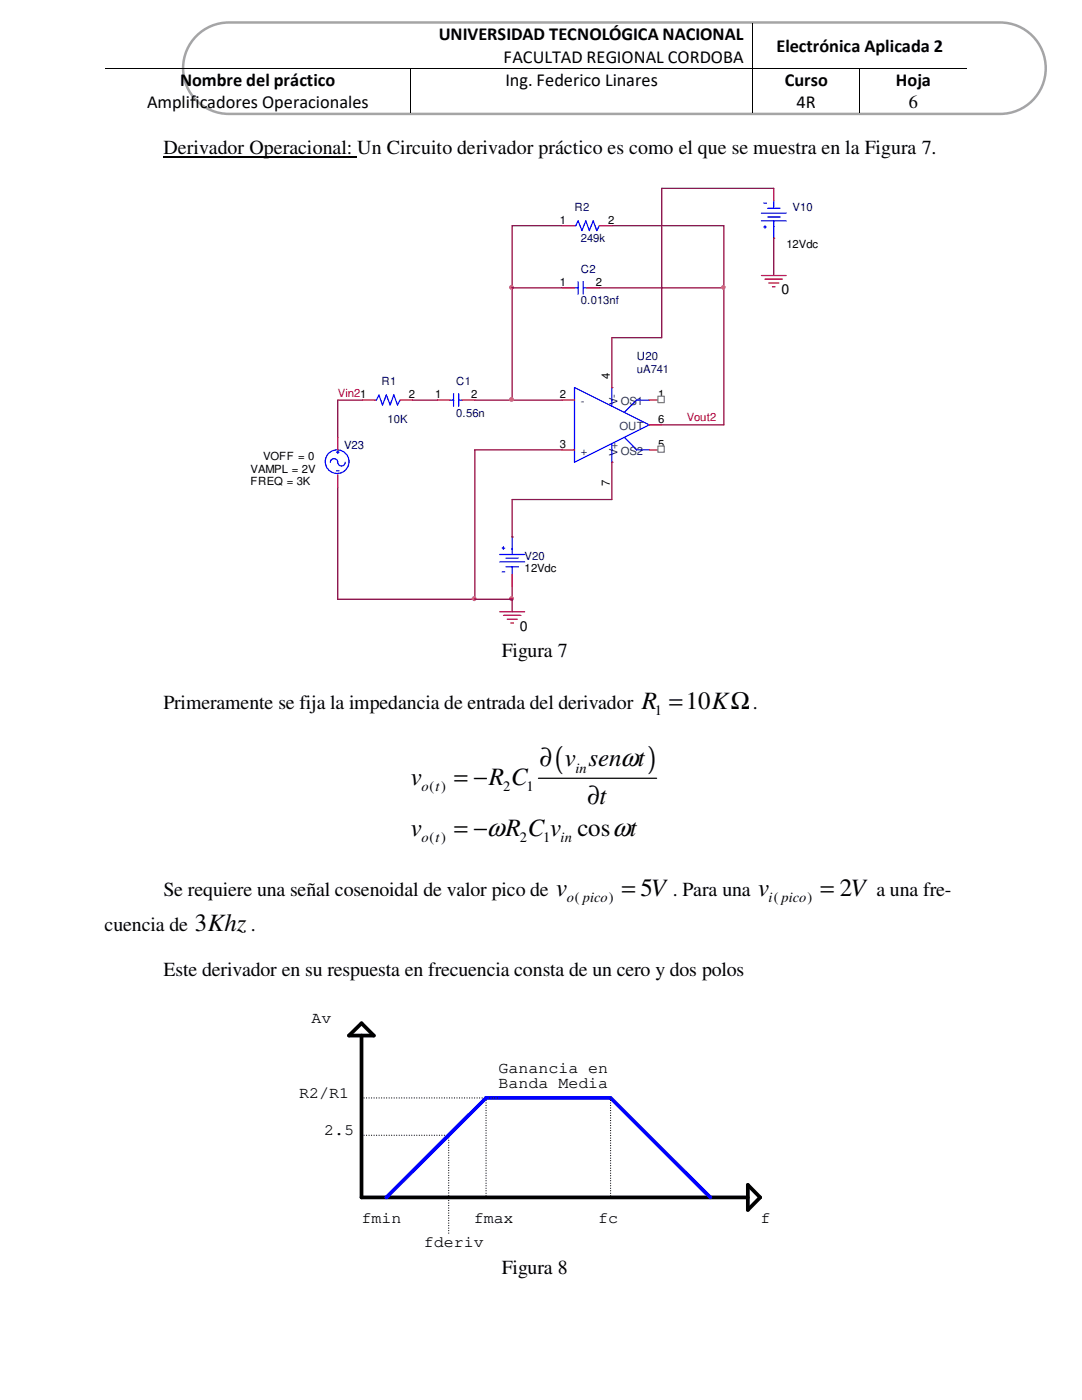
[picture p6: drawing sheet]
<svg xmlns="http://www.w3.org/2000/svg" width="216mm" height="279mm" viewBox="0 0 216 279" stroke-linecap="round" stroke-linejoin="round" font-family="sans-serif">
<path d="M39.2 7.2a9.1 9.1 0 0 1 6.5-2.7h153.9a9.1 9.1 0 0 1 9.1 9.1 9.1 9.1 0 0 1-9.1 9.1h-153.9a9.1 9.1 0 0 1-8.5-5.6 9.1 9.1 0 0 1 2-9.9z" fill="none" stroke="#a5a5a5" stroke-width=".5"/>
<path d="M20.9 13.6h61M82 13.7v8.9M82.1 13.6h68M150.2 4.6v8.9M150.2 13.7v8.9M150.2 13.6h21.3M171.6 13.7v8.9M171.7 13.6h21.3" fill="none" stroke="#000" stroke-width=".2"/>
<path d="M81.9 13.5h.2v.2h-.2zM150.1 13.5l.1 .2zM171.5 13.5h.2v.2h-.2z" fill="#000"/>
<path d="M32.6 31.3h38.7" fill="none" stroke="#000" stroke-width=".21"/>
<path d="M151.9 42.5h5M151.9 44.1h5M152.4 45.3h.5M152.4 40.6h.5M152.7 45v.6M153.2 43.3h2.5M153.2 41.6h2.5M154.4 40.1v1.5M154.4 44.1v3.4M74.8 79.8h.3l.5-1 .7 2 .8-2 .8 2 .7-2 .7 2 .5-1" fill="none" stroke="#00f" stroke-width=".25"/>
<path d="M154.4 37.6v2.5M151.9 55h5M152.7 55.7h3.4M153.4 56.5h2M154.1 57.2h.5M154.4 47.5h.1M72.3 79.8h2.5M79.8 79.8h2.5M99.7 122.1h5M100.5 122.8h3.4M101.2 123.6h2M101.9 124.3h.5" fill="none" stroke="#f00" stroke-width=".25"/>
<path d="M102.2 57.4v22.4h-7.5M144.4 45v12.4M154.4 47.5v7.5M82.3 79.8h5M122.1 67.4v9.9M122.1 92.2v7.5h-19.9M132 84.8h12.4M67.4 119.6h27.3M102.2 117.1v2.5" fill="none" stroke="#7f0040" stroke-width=".25"/>
<circle cx="102.1" cy="119.5" r=".38" fill="#f0f"/>
<circle cx="102.1" cy="119.5" r=".38" fill="none" stroke="#f0f" stroke-width=".25"/>
<path d="M102.2 45v12.4M94.7 89.8h17.4" fill="none" stroke="#7f0040" stroke-width=".25"/>
<path d="M99.7 112.1h5M99.7 110.7h5M100.2 109.4h.5M100.2 114.1h.5M100.5 109.1v.5M101 111.4h2.4M101 113.1h2.4M102.2 107.1v3.6M102.2 113.1v1.5" fill="none" stroke="#00f" stroke-width=".25"/>
<path d="M102.2 107.1h.1M102.2 114.6v2.5" fill="none" stroke="#f00" stroke-width=".25"/>
<circle cx="102.1" cy="57.3" r=".37" fill="#f0f"/>
<circle cx="102.1" cy="57.3" r=".37" fill="none" stroke="#f0f" stroke-width=".25"/>
<path d="M67.4 79.8v7.5M94.7 89.8v29.8" fill="none" stroke="#7f0040" stroke-width=".25"/>
<circle cx="94.6" cy="119.5" r=".38" fill="#f0f"/>
<circle cx="94.6" cy="119.5" r=".38" fill="none" stroke="#f0f" stroke-width=".25"/>
<path d="M114.6 77.3l14.9 7.5-14.9 7.4zM122.1 77.3v3.8M129.5 79.8h-2.5l-2.4 2.5M122.1 88.5v3.7M124.6 87.3l2.4 2.5h2.5" fill="none" stroke="#00f" stroke-width=".25"/>
<path d="M112.1 79.8h2.5M122.1 77.3h.1M129.5 79.8h2.5M112.1 89.8h2.5M122.1 92.2h.1M129.5 89.8h2.5M129.5 84.8h2.5" fill="none" stroke="#f00" stroke-width=".25"/>
<path d="M131.3 79.1h1.2v1.2h-1.2z" fill-rule="evenodd" fill="#fff"/>
<path d="M131.3 79.1h1.2v1.2h-1.2z" fill="none" stroke="#7f7f7f" stroke-width=".25"/>
<path d="M131.3 89h1.2v1.3h-1.2z" fill-rule="evenodd" fill="#fff"/>
<path d="M131.3 89h1.2v1.3h-1.2z" fill="none" stroke="#7f7f7f" stroke-width=".25"/>
<path d="M132 37.6h22.4M102.2 57.4h9.9M67.4 79.8h4.9M102.2 79.8h9.9M94.7 119.6h7.5" fill="none" stroke="#7f0040" stroke-width=".25"/>
<path d="M114.6 57.4h.8M115.4 56.2v2.5M116.4 56.2v2.5M116.4 57.4h.7M89.7 79.8h.8M90.5 78.6v2.5M91.5 78.6v2.5M91.5 79.8h.7" fill="none" stroke="#00f" stroke-width=".25"/>
<path d="M112.1 57.4h2.5M117.1 57.4h2.5M87.3 79.8h2.4M92.2 79.8h2.5" fill="none" stroke="#f00" stroke-width=".25"/>
<circle cx="102.1" cy="79.7" r=".38" fill="#f0f"/>
<circle cx="102.1" cy="79.7" r=".38" fill="none" stroke="#f0f" stroke-width=".25"/>
<path d="M132 37.6v29.8M119.6 57.4h24.8v27.4M67.4 97.2v22.4M102.2 119.6v2.5" fill="none" stroke="#7f0040" stroke-width=".25"/>
<g fill="none" stroke="#00f" stroke-width=".25">
<path d="M114.6 45h.3l.5-.9 .7 1.9 .8-1.9 .7 1.9 .8-1.9 .7 1.9 .5-1M65.9 92.2a.79 .79 0 0 1 .9-.7 .79 .79 0 0 1 .7 1 .74 .74 0 0 0 .8 .5 .74 .74 0 0 0 .6-.8M67.1 94h.5M67.1 90.3h.5M67.4 90v.5"/>
<circle cx="67.3" cy="92.1" r="2.36"/>
</g>
<path d="M112.1 45h2.5M119.6 45h2.5M67.4 87.3v2.5M67.4 94.7v2.5" fill="none" stroke="#f00" stroke-width=".25"/>
<circle cx="144.3" cy="57.3" r=".36" fill="#f0f"/>
<circle cx="144.3" cy="57.3" r=".36" fill="none" stroke="#f0f" stroke-width=".25"/>
<path d="M102.2 45h9.9M122.1 45h22.3M122.1 67.4h9.9M102.2 99.7v7.4" fill="none" stroke="#7f0040" stroke-width=".25"/>
<path d="M107.4 155.3h23.6" fill="none" stroke="#000" stroke-width=".25"/>
<path d="M72.1 219.1h27.4M97 219.1v19.9M121.8 219.1v19.9M72.1 226.6h17.4M89.5 226.6v19.8" fill="none" stroke="#000" stroke-width=".25" stroke-dasharray="0 .5"/>
<path d="M69.6 206.7l2.5-2.5 2.5 2.5zM72.1 206.7v32.3h77.1M149.2 236.5l2.5 2.5-2.5 2.5z" fill="none" stroke="#000" stroke-width=".75"/>
<path d="M77.1 239l19.9-19.9h24.8l19.9 19.9" fill="none" stroke="#00f" stroke-width=".75"/>
<g font-size="6.5">
<text x="110.7" y="153.3">(</text>
<text x="129.2" y="153.3">)</text>
</g>
<text font-size="5.3" x="123.7" y="153">ω</text>
<g font-size="5">
<text x="128.1" y="141.5">R =10KΩ</text>
<text x="107.7" y="153">∂ v sen t</text>
<text x="82" y="156.6">v</text>
<text x="90.6" y="156.6">= −R C</text>
<text x="117.2" y="160.4">∂t</text>
<text x="82" y="166.8">v</text>
<text x="90.6" y="166.8">= −ωR C v cosωt</text>
<text x="111" y="178.8">v</text>
<text x="124.1" y="178.8">= 5V</text>
<text x="151.3" y="178.8">v</text>
<text x="163.7" y="178.8">= 2V</text>
<text x="38.9" y="185.8">3Khz</text>
</g>
<g font-size="4">
<text x="32.6" y="30.7">Derivador Operacional: Un Circuito derivador práctico es como el que se muestra en la Figura 7.</text>
<text x="100.1" y="131.2">Figura 7</text>
<text x="32.6" y="141.5">Primeramente se fija la impedancia de entrada del derivador</text>
<text x="150.2" y="141.5">.</text>
<text x="32.6" y="178.8">Se requiere una señal cosenoidal de valor pico de</text>
<text x="134.3" y="178.8">. Para una</text>
<text x="174.9" y="178.8">a una fre-</text>
<text x="20.9" y="185.8">cuencia de</text>
<text x="50" y="185.8">.</text>
<text x="32.6" y="194.9">Este derivador en su respuesta en frecuencia consta de un cero y dos polos</text>
<text x="100.1" y="254.3">Figura 8</text>
</g>
<g font-size="3.7">
<text x="87.5" y="8">UNIVERSIDAD TECNOLÓGICA NACIONAL</text>
<text x="154.9" y="10.3">Electrónica Aplicada 2</text>
<text x="35.9" y="17.1">Nombre del práctico</text>
<text x="100.5" y="12.5">FACULTAD REGIONAL CORDOBA</text>
<text x="100.8" y="17.1">Ing. Federico Linares</text>
<text x="156.6" y="17.1">Curso</text>
<text x="178.8" y="17.2">Hoja</text>
<text x="29.3" y="21.6">Amplificadores Operacionales</text>
<text x="159" y="21.6">4R</text>
<text x="181.4" y="21.6">6</text>
</g>
<g font-size="3.2">
<text x="62.2" y="204.3">Av</text>
<text x="99.5" y="214.2">Ganancia en</text>
<text x="59.7" y="219.2">R2/R1</text>
<text x="99.5" y="217.2">Banda Media</text>
<text x="64.7" y="226.6">2.5</text>
<text x="72.1" y="244">fmin</text>
<text x="94.5" y="244">fmax</text>
<text x="119.4" y="244">fc</text>
<text x="151.7" y="244">f</text>
<text x="84.6" y="249">fderiv</text>
</g>
<g font-size="2.9">
<text x="130.6" y="142.7">1</text>
<text x="114.8" y="154.2">in</text>
<text x="84.1" y="157.9">o t</text>
<text x="85.7" y="157.9">( )</text>
<text x="100.4" y="157.9">2</text>
<text x="105" y="157.9">1</text>
<text x="84.1" y="168.1">o t</text>
<text x="85.7" y="168.1">( )</text>
<text x="103.8" y="168.1">2</text>
<text x="108.4" y="168.1">1</text>
<text x="111.8" y="168.1">in</text>
<text x="113.1" y="180.1">o pico)</text>
<text x="114.7" y="180.1">(</text>
<text x="153.3" y="180.1">i pico)</text>
<text x="154.4" y="180.1">(</text>
</g>
<g font-size="2.7">
<text x="155.9" y="58.8">0</text>
<text x="103.7" y="125.9">0</text>
</g>
<g font-size="2.2">
<text x="111.7" y="44.6">1</text>
<text x="121.4" y="44.6">2</text>
<text x="156.9" y="49.6">12Vdc</text>
<text x="111.7" y="57">1</text>
<text x="118.9" y="57">2</text>
<text x="121.7" y="75.6" transform="rotate(-90 121.7 75.6)">4</text>
<text x="81.6" y="79.4">2</text>
<text x="86.8" y="79.4">1</text>
<text x="94" y="79.4">2</text>
<text x="111.7" y="79.4">2</text>
<text x="131.3" y="79.4">1</text>
<text x="111.7" y="89.3">3</text>
<text x="131.3" y="84.4">6</text>
<text x="131.3" y="89.3">5</text>
<text x="50" y="94.3">VAMPL = 2V</text>
<text x="52.5" y="91.8">VOFF = 0</text>
<text x="50" y="96.8">FREQ = 3K</text>
<text x="121.7" y="97" transform="rotate(-90 121.7 97)">7</text>
<text x="104.7" y="114.2">12Vdc</text>
</g>
<g font-size="2.2" fill="#00007f">
<text x="114.6" y="42.1">R2</text>
<text x="158.2" y="42.1">V10</text>
<text x="115.9" y="48.3">249k</text>
<text x="115.9" y="54.6">C2</text>
<text x="115.9" y="60.7">0.013nf</text>
<text x="127.1" y="71.9">U20</text>
<text x="76.1" y="76.9">R1</text>
<text x="91" y="76.9">C1</text>
<text x="127.1" y="74.4">uA741</text>
<text x="91" y="83.1">0.56n</text>
<text x="68.7" y="89.6">V23</text>
<text x="77.3" y="84.4">10K</text>
<text x="104.7" y="111.7">V20</text>
</g>
<g font-size="2.2" fill="#f00">
<text x="67.4" y="79.2">Vin21</text>
<text x="137" y="84.1">Vout2</text>
</g>
<g font-size="2.2" fill="#00407f">
<text x="115.9" y="80.9">-</text>
<text x="123.2" y="80.9" transform="rotate(-90 123.2 80.9)">V-</text>
<text x="123.9" y="80.9">OS1</text>
<text x="123.6" y="85.9">OUT</text>
<text x="115.9" y="90.8">+</text>
<text x="123.2" y="91" transform="rotate(-90 123.2 91)">V+</text>
<text x="123.9" y="90.8">OS2</text>
</g>
</svg>
